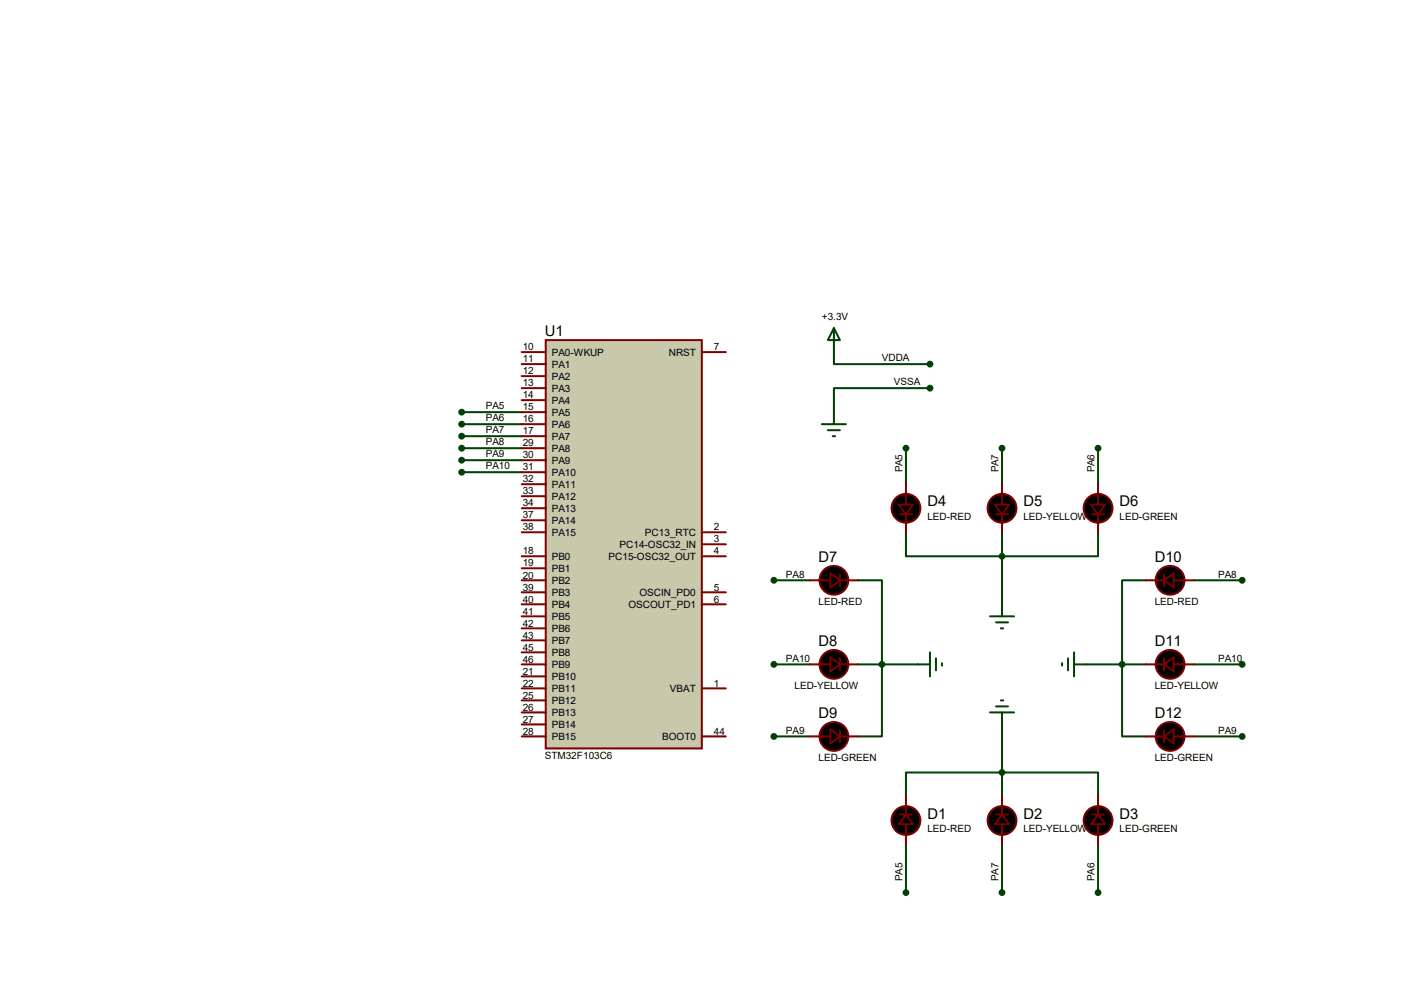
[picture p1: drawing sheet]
<svg xmlns="http://www.w3.org/2000/svg" width="297mm" height="210mm" viewBox="0 0 297 210" stroke-linecap="round" stroke-linejoin="round" font-family="sans-serif">
<g fill="none" stroke="#004000" stroke-width=".42">
<path d="M176.4 74.5v2.5h20.3M97.7 87.2h12.7M97.7 89.7h12.7M97.7 92.2h12.7M97.7 94.8h12.7M97.7 97.3h12.7M97.7 99.9h12.7M191.6 94.8v7.6M196.7 82.1h-20.3v5.1M212 94.8v7.6M232.3 94.8v7.6M191.6 112.6v5h40.7v-5"/>
<path d="M212 112.6v15.2M163.7 122.7h7.6M181.5 122.7h5.1v33h-5.1M242.4 122.7h-5v33h5M252.6 122.7h10.2M163.7 140.5h7.6M163.7 155.7h7.6M181.5 140.5h12.7M212 153.2v15.2M229.7 140.5h12.7M252.6 140.5h10.2M252.6 155.7h10.2"/>
<path d="M191.6 168.4v-5h40.7v5M191.6 178.6v10.2M212 178.6v10.2M232.3 178.6v10.2"/>
</g>
<path d="M115.4 71.9h33.1v86.4h-33.1z" fill="#c8c8aa" stroke="#800000" stroke-width=".42"/>
<g fill="none" stroke="#800000" stroke-width=".42">
<path d="M110.4 74.5h5M110.4 79.5h5M110.4 77h5M148.5 74.5h5M110.4 82.1h5M110.4 84.6h5M110.4 87.2h5M110.4 89.7h5M110.4 92.2h5M110.4 94.8h5M110.4 97.3h5M110.4 99.9h5"/>
<path d="M110.4 117.6h5M110.4 102.4h5M110.4 104.9h5M110.4 107.5h5M110.4 110h5M110.4 112.6h5M148.5 117.6h5M148.5 112.6h5M148.5 115.1h5M191.6 102.4v4.3M191.6 108.8v3.8M212 102.4v4.3"/>
<path d="M212 108.8v3.8M232.3 102.4v4.3M232.3 108.8v3.8M110.4 125.3h5M110.4 127.8h5M110.4 138h5M110.4 120.2h5M110.4 122.7h5M110.4 130.3h5M110.4 132.9h5M110.4 135.4h5M148.5 125.3h5"/>
<path d="M148.5 127.8h5M171.3 122.7h4.3M177.7 122.7h3.8M242.4 122.7h3.9M248.3 122.7h4.3M110.4 155.7h5M110.4 140.5h5M110.4 143h5M110.4 145.6h5M110.4 148.1h5M110.4 150.7h5M110.4 153.2h5"/>
<path d="M148.5 155.7h5M148.5 145.6h5M171.3 155.7h4.3M171.3 140.5h4.3M177.7 155.7h3.8M177.7 140.5h3.8M242.4 155.7h3.9M242.4 140.5h3.9M248.3 155.7h4.3M248.3 140.5h4.3M191.6 168.4v3.9M191.6 174.3v4.3"/>
<path d="M212 168.4v3.9M212 174.3v4.3M232.3 168.4v3.9M232.3 174.3v4.3"/>
</g>
<g fill="none" stroke="#004000" stroke-width=".42">
<path d="M176.4 69.4l1.3 2.5h-2.6zM176.4 69.4v5.1M173.9 89.7h5M175.1 91h2.6M176.1 92.2h.6M176.4 87.2v2.5M196.7 138v5M198 139.2v2.6M209.4 130.3h5.1M210.7 131.6h2.5M211.7 132.9h.5M212 127.8v2.5"/>
<path d="M225.9 139.2v2.6M227.2 138v5M194.2 140.5h2.5M199.3 140.3v.5M209.4 150.7h5.1M210.7 149.4h2.5M211.7 148.1h.5M212 150.7v2.5M224.7 140.3v.5M227.2 140.5h2.5"/>
</g>
<g fill="#004000" stroke="#004000" stroke-width=".42">
<circle cx="196.7" cy="77" r=".51"/>
<circle cx="196.7" cy="82.1" r=".51"/>
<circle cx="186.6" cy="140.5" r=".51"/>
<circle cx="212" cy="117.6" r=".51"/>
<circle cx="237.4" cy="140.5" r=".51"/>
<circle cx="163.7" cy="122.7" r=".51"/>
<circle cx="163.7" cy="155.7" r=".51"/>
<circle cx="212" cy="94.8" r=".51"/>
<circle cx="262.8" cy="122.7" r=".51"/>
<circle cx="262.8" cy="140.5" r=".51"/>
<circle cx="262.8" cy="155.7" r=".51"/>
<circle cx="163.7" cy="140.5" r=".51"/>
<circle cx="191.6" cy="94.8" r=".51"/>
<circle cx="232.3" cy="94.8" r=".51"/>
<circle cx="97.7" cy="87.2" r=".51"/>
<circle cx="97.7" cy="89.7" r=".51"/>
<circle cx="97.7" cy="92.2" r=".51"/>
<circle cx="97.7" cy="94.8" r=".51"/>
<circle cx="97.7" cy="97.3" r=".51"/>
<circle cx="97.7" cy="99.9" r=".51"/>
<circle cx="212" cy="163.4" r=".51"/>
<circle cx="232.3" cy="188.8" r=".51"/>
<circle cx="212" cy="188.8" r=".51"/>
<circle cx="191.6" cy="188.8" r=".51"/>
</g>
<g fill="#000" stroke="#800000" stroke-width=".42">
<circle cx="191.6" cy="107.5" r="3"/>
<circle cx="212" cy="107.5" r="3"/>
<circle cx="232.3" cy="107.5" r="3"/>
<circle cx="176.4" cy="122.7" r="3"/>
<circle cx="247.5" cy="122.7" r="3"/>
<circle cx="176.4" cy="140.5" r="3"/>
<circle cx="176.4" cy="155.7" r="3"/>
<circle cx="247.5" cy="140.5" r="3"/>
<circle cx="247.5" cy="155.7" r="3"/>
<circle cx="191.6" cy="173.5" r="3"/>
<circle cx="212" cy="173.5" r="3"/>
<circle cx="232.3" cy="173.5" r="3"/>
</g>
<path d="M190.4 108.8h2.5M210.7 108.8h2.5M231 108.8h2.6M177.7 121.5v2.5M177.7 139.2v2.6M246.3 121.5v2.5M246.3 139.2v2.6M177.7 154.5v2.5M246.3 154.5v2.5M190.4 172.3h2.5M210.7 172.3h2.5M231 172.3h2.6" fill="none" stroke="#800000" stroke-width=".38"/>
<path d="M210.9 107.5h2.1M211.5 107h1v1h-1zM212 106.5v2M175.9 140h1v1h-1zM176.4 139.5v2M247 140h1v1h-1zM247.5 139.5v2M175.4 140.5h2M246.5 140.5h2M210.9 173.5h2.1M211.5 173h1v1h-1zM212 172.5v2" fill="none" stroke="#000040" stroke-width=".21"/>
<path d="M190.1 106.7h3.1l-1.6 2.1zM210.4 106.7h3.1l-1.5 2.1zM230.8 106.7h3l-1.5 2.1zM175.6 121.2l2.1 1.5-2.1 1.5zM246.3 122.7l2-1.5v3zM175.6 139l2.1 1.5-2.1 1.5zM175.6 154.2l2.1 1.5-2.1 1.6zM246.3 140.5l2-1.5v3zM246.3 155.7l2-1.5v3.1zM191.6 172.3l1.6 2h-3.1zM212 172.3l1.5 2h-3.1zM232.3 172.3l1.5 2h-3z" fill="#000" stroke="#800000" stroke-width=".38"/>
<g font-size="3.1">
<text x="115.2" y="71">U1</text>
<text x="196.2" y="107.1">D4</text>
<text x="216.5" y="107.1">D5</text>
<text x="236.8" y="107.1">D6</text>
<text x="173.1" y="118.8">D7</text>
<text x="244.3" y="118.8">D10</text>
<text x="173.1" y="136.6">D8</text>
<text x="244.3" y="136.6">D11</text>
<text x="173.1" y="151.8">D9</text>
<text x="244.3" y="151.8">D12</text>
<text x="196.2" y="173.1">D1</text>
<text x="216.5" y="173.1">D2</text>
<text x="236.8" y="173.1">D3</text>
</g>
<g font-size="2.1">
<text x="173.9" y="67.6">+3.3V</text>
<text x="110.6" y="74.1">10</text>
<text x="110.6" y="76.6">11</text>
<text x="116.7" y="75.2">PA0-WKUP</text>
<text x="116.7" y="77.8">PA1</text>
<text x="141.5" y="75.2">NRST</text>
<text x="151" y="74.1">7</text>
<text x="186.6" y="76.4">VDDA</text>
<text x="110.6" y="79.2">12</text>
<text x="110.6" y="81.7">13</text>
<text x="116.7" y="80.3">PA2</text>
<text x="116.7" y="82.8">PA3</text>
<text x="189.1" y="81.5">VSSA</text>
<text x="102.7" y="86.6">PA5</text>
<text x="102.7" y="89.1">PA6</text>
<text x="110.6" y="84.2">14</text>
<text x="110.6" y="86.8">15</text>
<text x="110.6" y="89.3">16</text>
<text x="116.7" y="85.4">PA4</text>
<text x="116.7" y="87.9">PA5</text>
<text x="102.7" y="91.7">PA7</text>
<text x="102.7" y="94.2">PA8</text>
<text x="110.6" y="91.9">17</text>
<text x="110.6" y="94.4">29</text>
<text x="116.7" y="90.5">PA6</text>
<text x="116.7" y="93">PA7</text>
<text x="116.7" y="95.5">PA8</text>
<text x="102.7" y="96.7">PA9</text>
<text x="102.7" y="99.3">PA10</text>
<text x="110.6" y="96.9">30</text>
<text x="110.6" y="99.5">31</text>
<text x="116.7" y="98.1">PA9</text>
<text x="116.7" y="100.6">PA10</text>
<text x="190.9" y="99.9" transform="rotate(-90 190.9 99.9)">PA5</text>
<text x="211.2" y="99.9" transform="rotate(-90 211.2 99.9)">PA7</text>
<text x="231.6" y="99.9" transform="rotate(-90 231.6 99.9)">PA6</text>
<text x="110.6" y="102">32</text>
<text x="110.6" y="104.6">33</text>
<text x="110.6" y="107.1">34</text>
<text x="116.7" y="103.2">PA11</text>
<text x="116.7" y="105.7">PA12</text>
<text x="110.6" y="109.6">37</text>
<text x="110.6" y="112.2">38</text>
<text x="116.7" y="108.2">PA13</text>
<text x="116.7" y="110.8">PA14</text>
<text x="116.7" y="113.3">PA15</text>
<text x="136.4" y="113.3">PC13_RTC</text>
<text x="151" y="112.2">2</text>
<text x="196.2" y="110">LED-RED</text>
<text x="216.5" y="110">LED-YELLOW</text>
<text x="236.8" y="110">LED-GREEN</text>
<text x="110.6" y="117.3">18</text>
<text x="110.6" y="119.8">19</text>
<text x="116.7" y="118.4">PB0</text>
<text x="128.7" y="118.4">PC15-OSC32_OUT</text>
<text x="131.1" y="115.9">PC14-OSC32_IN</text>
<text x="151" y="114.7">3</text>
<text x="151" y="117.3">4</text>
<text x="110.6" y="122.3">20</text>
<text x="110.6" y="124.9">39</text>
<text x="116.7" y="120.9">PB1</text>
<text x="116.7" y="123.5">PB2</text>
<text x="151" y="124.9">5</text>
<text x="166.2" y="122.1">PA8</text>
<text x="257.7" y="122.1">PA8</text>
<text x="110.6" y="127.4">40</text>
<text x="110.6" y="130">41</text>
<text x="116.7" y="126">PB3</text>
<text x="116.7" y="128.6">PB4</text>
<text x="116.7" y="131.1">PB5</text>
<text x="132.9" y="128.6">OSCOUT_PD1</text>
<text x="135.3" y="126">OSCIN_PD0</text>
<text x="151" y="127.4">6</text>
<text x="173.1" y="127.9">LED-RED</text>
<text x="244.3" y="127.9">LED-RED</text>
<text x="110.6" y="137.6">45</text>
<text x="110.6" y="132.5">42</text>
<text x="110.6" y="135">43</text>
<text x="116.7" y="133.6">PB6</text>
<text x="116.7" y="136.2">PB7</text>
<text x="110.6" y="140.1">46</text>
<text x="110.6" y="142.7">21</text>
<text x="116.7" y="138.7">PB8</text>
<text x="116.7" y="141.3">PB9</text>
<text x="116.7" y="143.8">PB10</text>
<text x="166.2" y="139.9">PA10</text>
<text x="257.7" y="139.9">PA10</text>
<text x="110.6" y="145.2">22</text>
<text x="110.6" y="147.7">25</text>
<text x="116.7" y="146.3">PB11</text>
<text x="116.7" y="148.9">PB12</text>
<text x="141.7" y="146.3">VBAT</text>
<text x="151" y="145.2">1</text>
<text x="168.1" y="145.7">LED-YELLOW</text>
<text x="244.3" y="145.7">LED-YELLOW</text>
<text x="110.6" y="150.3">26</text>
<text x="110.6" y="152.8">27</text>
<text x="110.6" y="155.4">28</text>
<text x="116.7" y="151.4">PB13</text>
<text x="116.7" y="154">PB14</text>
<text x="151" y="155.4">44</text>
<text x="166.2" y="155.2">PA9</text>
<text x="257.7" y="155.2">PA9</text>
<text x="115.2" y="160.4">STM32F103C6</text>
<text x="116.7" y="156.5">PB15</text>
<text x="140.1" y="156.5">BOOT0</text>
<text x="173.1" y="161">LED-GREEN</text>
<text x="244.3" y="161">LED-GREEN</text>
<text x="196.2" y="176">LED-RED</text>
<text x="216.5" y="176">LED-YELLOW</text>
<text x="236.8" y="176">LED-GREEN</text>
<text x="190.9" y="186.2" transform="rotate(-90 190.9 186.2)">PA5</text>
<text x="211.2" y="186.2" transform="rotate(-90 211.2 186.2)">PA7</text>
<text x="231.6" y="186.2" transform="rotate(-90 231.6 186.2)">PA6</text>
</g>
</svg>
